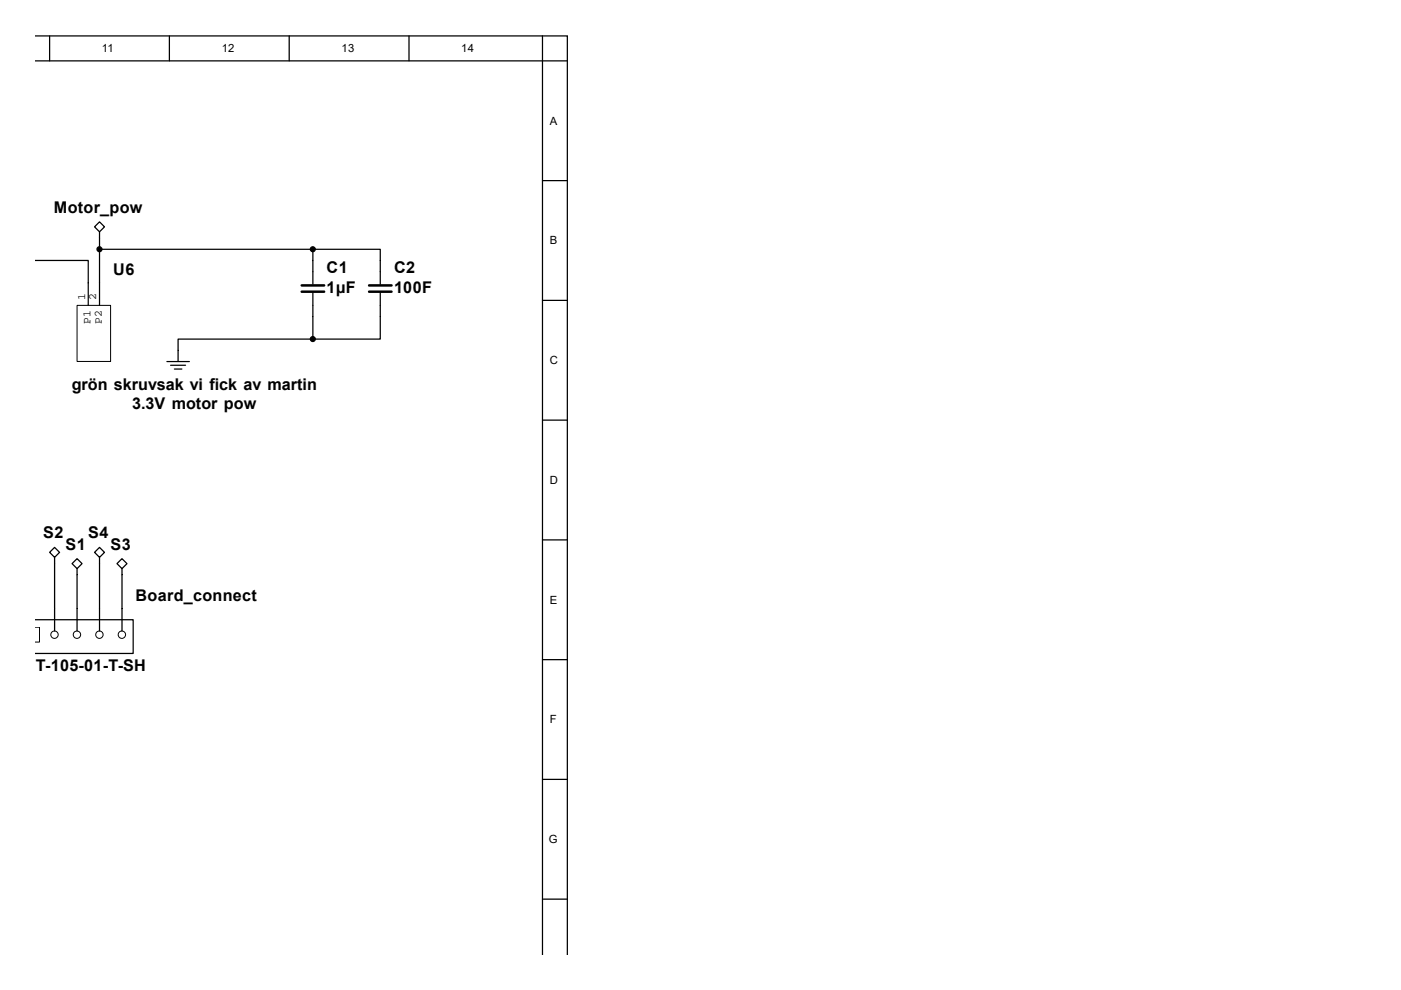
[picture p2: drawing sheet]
<svg xmlns="http://www.w3.org/2000/svg" width="297mm" height="210mm" viewBox="0 0 297 210" stroke-linecap="round" stroke-linejoin="round" font-family="sans-serif">
<g fill="none" stroke="#000" stroke-width=".26">
<path d="M7.6 12.9h112.7M7.6 7.6h112.7v194.8M10.5 7.6v5.3M35.9 7.6v5.3M61.3 7.6v5.3M86.7 7.6v5.3M115 7.6v194.8M115 38.3h5.3M7.6 55.2h11.1v9.6M20 48.1l1.1-1 1.1 1-1.1 1.1zM21.1 49.2v15.6M21.1 52.9h45.2"/>
<path d="M66.3 52.9h14.3v7.4M66.3 52.9v7.4M35.4 76.7h4.7M36.2 77.5h3.1M37 78.3h1.6M66.3 71.9h-28.5v4.8M66.3 62.1v9.8M80.6 62.1v9.8h-14.3M115 63.7h5.3M115 89.1h5.3M10.5 117.2l1.1-1.1 1 1.1-1 1zM11.6 118.2v15.6"/>
<path d="M15.3 119.5l1-1 1.1 1-1.1 1.1zM20 117.2l1.1-1.1 1.1 1.1-1.1 1zM21.1 118.2v15.6M24.8 119.5l1.1-1 1 1-1 1.1zM115 114.5h5.3M7.6 131.4h20.6v7.2h-20.6M16.3 120.6v13.2M25.9 120.6v13.2M115 139.9h5.3M115 165.3h5.3M115 190.7h5.3"/>
</g>
<g fill="none" stroke="#000" stroke-width=".21">
<path d="M16.3 64.8h7.1v11.9h-7.1zM7.6 133h.8v3.2h-.8"/>
<circle cx="11.6" cy="134.6" r=".78"/>
<circle cx="16.3" cy="134.6" r=".78"/>
<circle cx="21.1" cy="134.6" r=".78"/>
<circle cx="25.8" cy="134.6" r=".78"/>
</g>
<path d="M64 60.5h4.7M64 61.9h4.7M78.2 60.5h4.8M78.2 61.9h4.8" fill="none" stroke="#000" stroke-width=".53"/>
<g fill="#000" stroke="#000" stroke-width=".26">
<circle cx="21.1" cy="52.9" r=".52"/>
<circle cx="66.3" cy="52.9" r=".52"/>
<circle cx="66.3" cy="71.9" r=".52"/>
</g>
<g font-size="3.4">
<text x="11.4" y="45.1">Motor_pow</text>
<text x="24" y="58.4">U6</text>
<text x="69.3" y="57.8">C1</text>
<text x="83.5" y="57.8">C2</text>
<text x="69.3" y="62.1">1µF</text>
<text x="83.5" y="62.1">100F</text>
<text x="15.2" y="82.7">grön skruvsak vi fick av martin</text>
<text x="28" y="86.7">3.3V motor pow</text>
<text x="9.1" y="114.2">S2</text>
<text x="13.9" y="116.6">S1</text>
<text x="18.7" y="114.2">S4</text>
<text x="23.4" y="116.6">S3</text>
<text x="28.7" y="127.4">Board_connect</text>
<text x="7.6" y="142.2">T-105-01-T-SH</text>
</g>
<g font-size="2.4">
<text x="21.6" y="11.1">11</text>
<text x="47" y="11.1">12</text>
<text x="72.4" y="11.1">13</text>
<text x="97.8" y="11.1">14</text>
<text x="116.6" y="26.4">A</text>
<text x="116.6" y="51.8">B</text>
<text x="18.1" y="63.7" transform="rotate(-90 18.1 63.7)">1</text>
<text x="20.4" y="63.7" transform="rotate(-90 20.4 63.7)">2</text>
<text x="19.2" y="68.8" transform="rotate(-90 19.2 68.8)">P1</text>
<text x="21.6" y="68.8" transform="rotate(-90 21.6 68.8)">P2</text>
<text x="116.6" y="77.2">C</text>
<text x="116.6" y="102.6">D</text>
<text x="116.6" y="128">E</text>
<text x="116.6" y="153.4">F</text>
<text x="116.3" y="178.8">G</text>
</g>
</svg>
